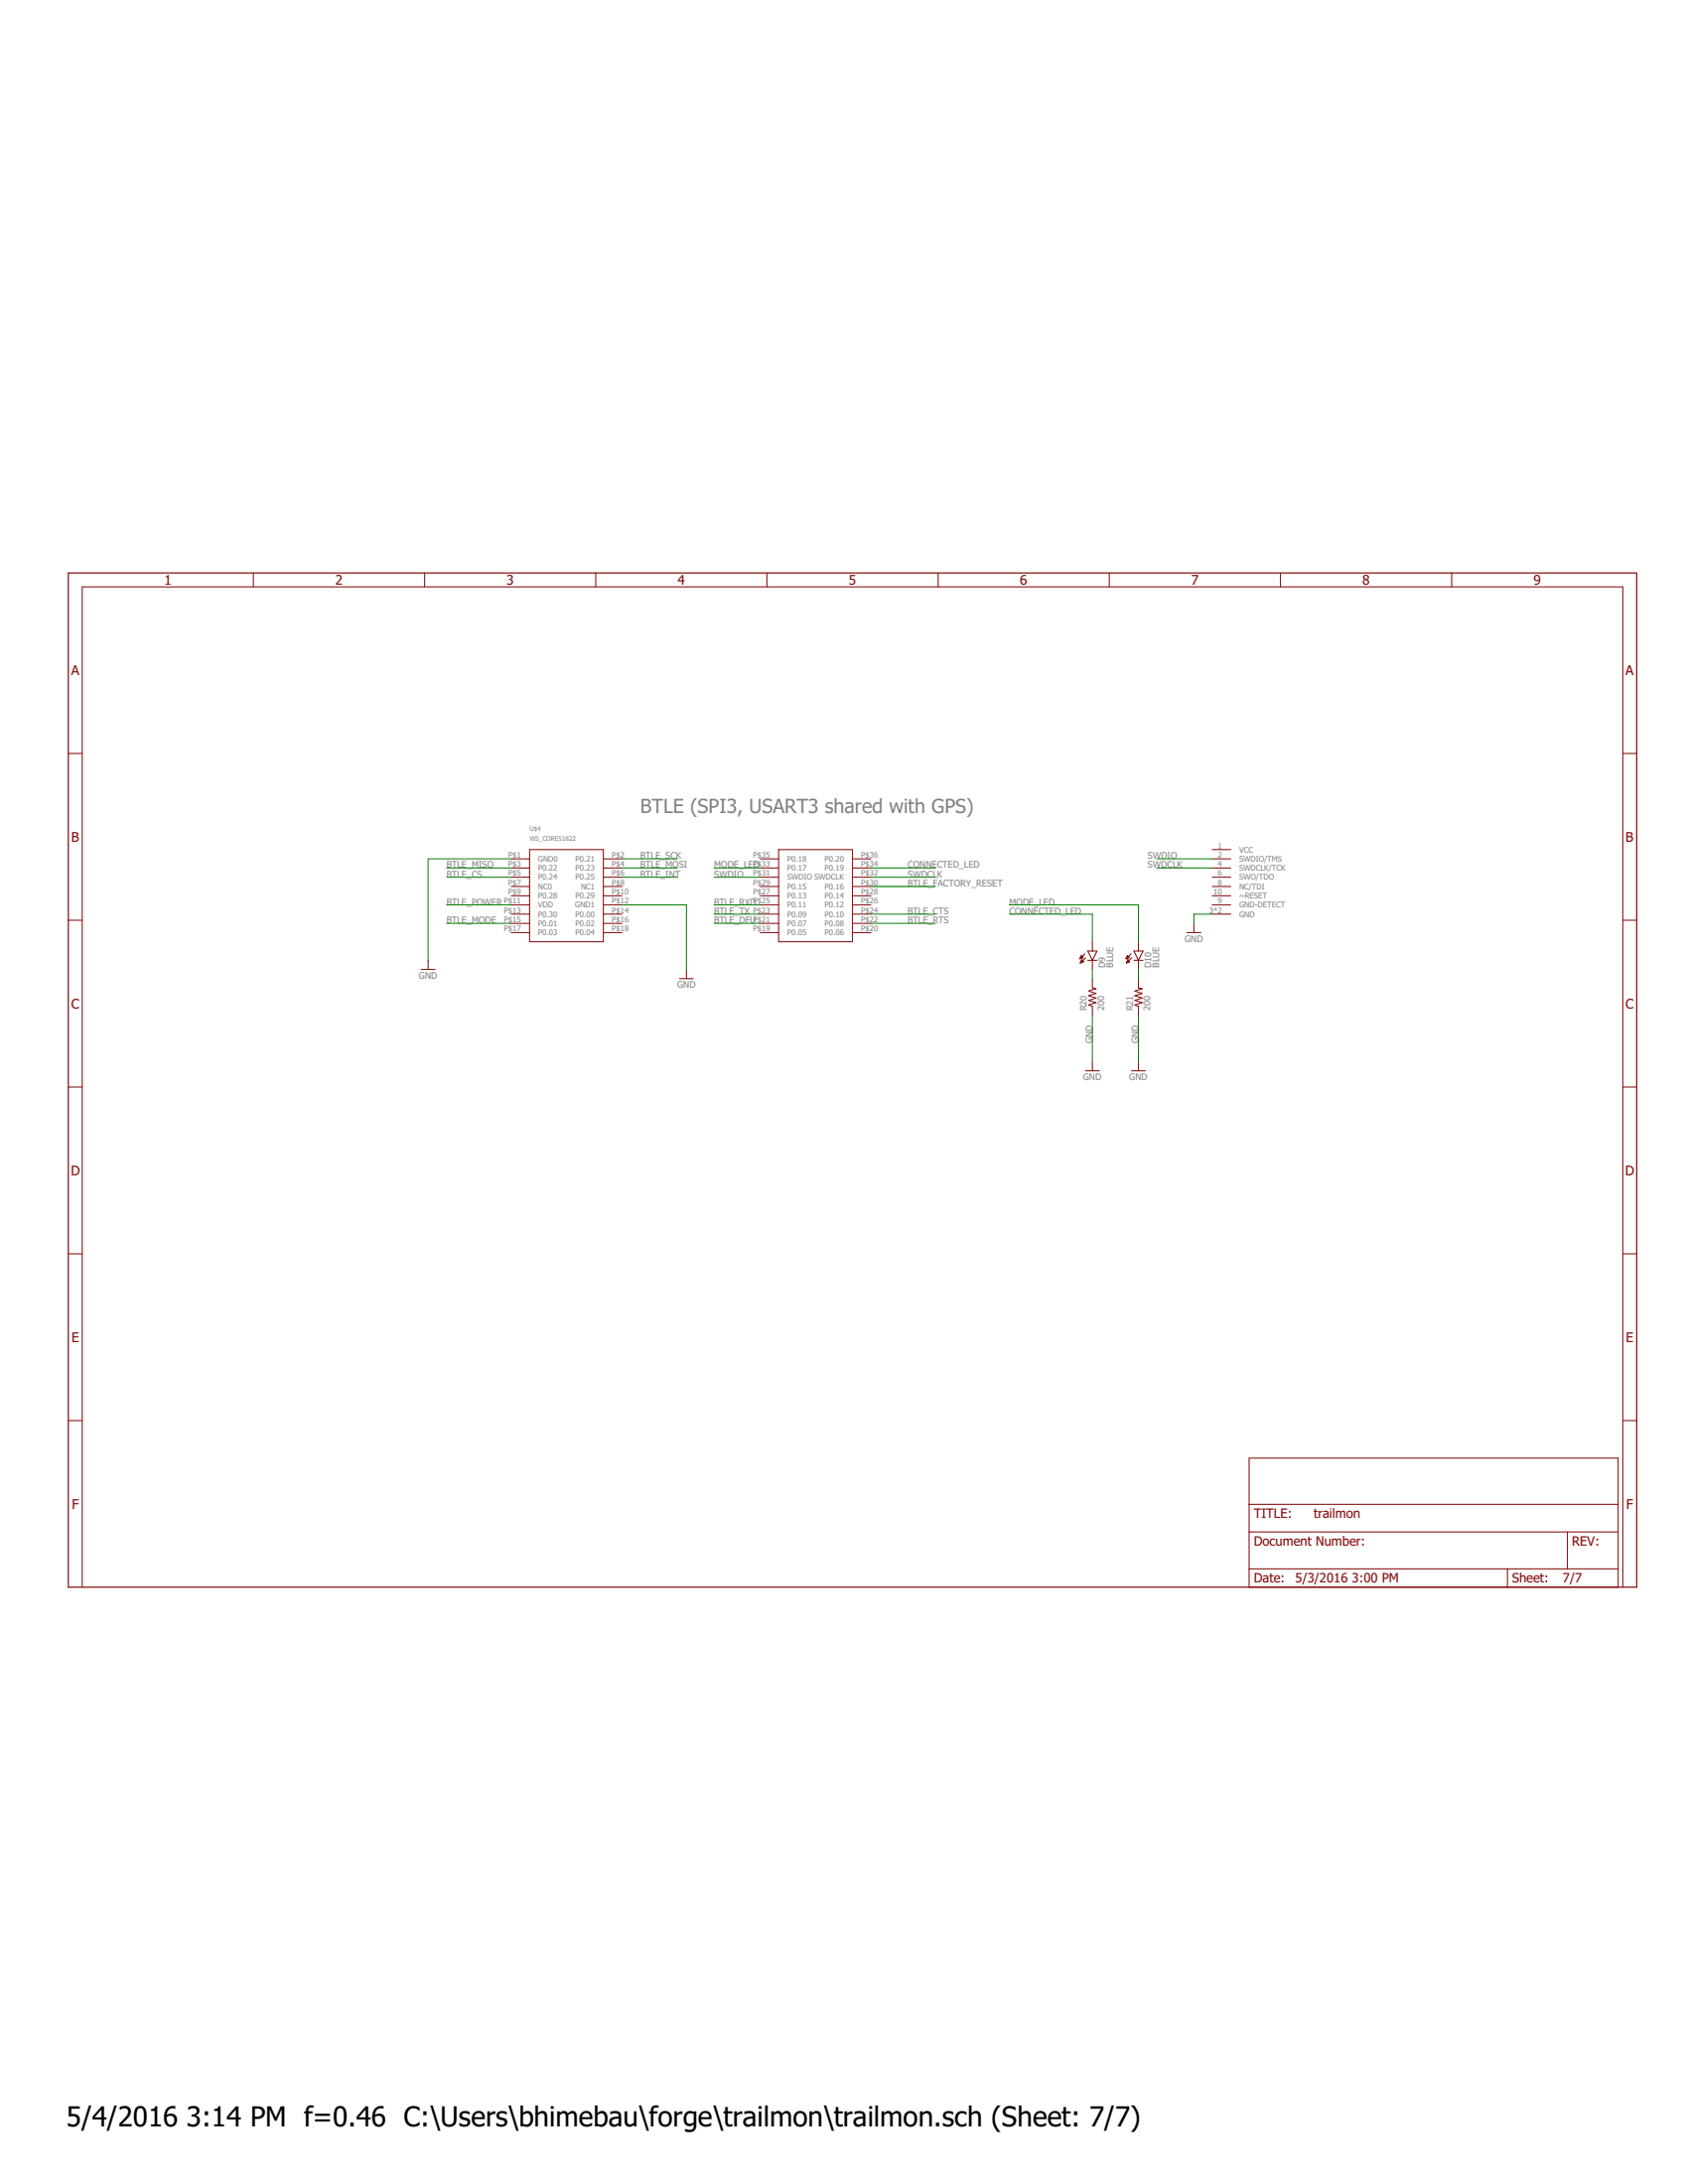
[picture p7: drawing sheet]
<svg xmlns="http://www.w3.org/2000/svg" width="216mm" height="279mm" viewBox="0 0 216 279" stroke-linecap="round" stroke-linejoin="round" font-family="sans-serif">
<path d="M8.7 73.3h200.6v129.8h-200.6z" fill="none" stroke="#800000" stroke-width=".15"/>
<g fill="none" stroke="#800000" stroke-width=".13">
<path d="M32.4 73.3v1.8M54.3 73.3v1.8M76.2 73.3v1.8M98.1 73.3v1.8M120 73.3v1.8M141.9 73.3v1.8M163.8 73.3v1.8M185.7 73.3v1.8M8.7 96.4h1.8M207.6 96.4h1.7M8.7 117.7h1.8M65.4 109.9h2.3"/>
<path d="M65.4 111h2.3M65.4 112.2h2.3M65.4 113.4h2.3M65.4 114.6h2.3M65.4 115.8h2.3M65.4 116.9h2.3M65.4 118.1h2.3M65.4 119.3h2.3M67.7 108.7h9.5v11.8h-9.5zM77.2 109.9h2.3M77.2 111h2.3M77.2 112.2h2.3"/>
<path d="M77.2 113.4h2.3M77.2 114.6h2.3M77.2 115.8h2.3M77.2 116.9h2.3M77.2 118.1h2.3M77.2 119.3h2.3M97.2 109.9h2.4M97.2 111h2.4M97.2 112.2h2.4M97.2 113.4h2.4M97.2 114.6h2.4M97.2 115.8h2.4"/>
<path d="M97.2 116.9h2.4M97.2 118.1h2.4M97.2 119.3h2.4M99.6 108.7h9.4v11.8h-9.4zM109 109.9h2.4M109 111h2.4M109 112.2h2.4M109 113.4h2.4M109 114.6h2.4M109 115.8h2.4M109 116.9h2.4M109 118.1h2.4"/>
<path d="M109 119.3h2.4M151.8 119.3h1.8M152.7 118.1v1.2M155 109.9h2.4M155 111h2.4M155 112.2h2.4M155 113.4h2.4M155 114.6h2.4M155 115.8h2.4M155 116.9h2.4M155 108.7h2.4M207.6 117.7h1.7"/>
<path d="M8.7 139.1h1.8M53.9 124h1.7M54.8 122.9v1.1M86.9 125.2h1.8M87.8 124v1.2M138.1 122.6h.1M138.2 122.5h.3M138.2 123.2h.1M138.2 123.1h.1M138.2 122.4h.3M138.2 122.4h.2M138.3 122.3h.1"/>
<path d="M138.3 123h.3M138.3 123h.2M138.3 122.9h.2M138.3 122.9h.1M138.3 122.8h.1M138.4 122.6h-.2M138.4 122.8l.2 .2-.4 .2zM138.5 123.1h-.3M138.5 122.5l-.2-.2-.2 .4M138.5 122.5l-.4 .2M138.8 122l-.7 .7M138.8 122.6l-.6 .6"/>
<path d="M138.8 137h1.8M139.1 121.7h1.2l-.6 1.2zM139.1 122.9h1.2M139.7 120.5v1.2M139.7 122.9v1.1M139.7 125.2v1.2l.5 .1-1 .3 1 .3-1 .3 1 .3-1 .3 1 .3-1 .3 .5 .1v1.2M139.7 135.8v1.2M144 122.6h.1M144.1 122.5h.3M144.1 123.2h.1M144.1 123.1h.1M144.1 122.4h.3"/>
<path d="M144.1 122.4h.2M144.1 123h.4M144.2 122.3h.1M144.2 123h.3M144.2 123h.2M144.2 122.9h.2M144.2 122.9h.1M144.3 122.6h-.3M144.3 122.8h.1M144.3 122.8l.2 .2-.4 .2zM144.4 123.1h-.3M144.4 122.5l-.2-.2-.2 .4"/>
<path d="M144.4 122.5l-.4 .2M144.7 122l-.7 .7M144.7 137h1.8M144.7 122.6l-.6 .6M145 122.9h1.2M145 121.7h1.2l-.6 1.2zM145.6 120.5v1.2M145.6 122.9v1.1M145.6 125.2v1.2l.5 .1-1 .3 1 .3-1 .3 1 .3-1 .3 1 .3-1 .3 .5 .1v1.2M145.6 135.8v1.2M207.6 139.1h1.7M8.7 160.4h1.8"/>
<path d="M207.6 160.4h1.7M8.7 181.7h1.8M159.8 186.5h47.2v16.6h-47.2zM159.8 196h47.2M159.8 192.4h47.2M200.5 196v4.7M207.6 181.7h1.7M10.5 203.1v-128h197.1v128M159.8 200.7h47.2M192.8 200.7v2.4"/>
</g>
<g fill="none" stroke="#008000" stroke-width=".13">
<path d="M57.1 115.8h8.3M57.1 111h8.3M57.1 112.2h8.3M57.1 118.1h8.3M65.4 109.9h-10.6v13M79.5 109.9h7.1M79.5 115.8h8.3v8.2M79.5 111h7.1M79.5 112.2h7.1M91.3 115.8h5.9M91.3 116.9h5.9M91.3 111h5.9"/>
<path d="M91.3 112.2h5.9M91.3 118.1h5.9M111.4 116.9h8.3M111.4 111h8.3M111.4 112.2h8.3M111.4 118.1h8.3M111.4 113.4h8.3M129.1 115.8h16.5v4.7M129.1 116.9h10.6v3.6M148 109.9h7M148 111h7M155 116.9h-2.3v1.2"/>
<path d="M139.7 124v1.2M139.7 129.9v5.9M145.6 124v1.2M145.6 129.9v5.9"/>
</g>
<g font-size="3.5">
<text x="8.5" y="272">5/4/2016</text>
<text x="23.9" y="272">3:14 PM f=0.46 C:\Users\bhimebau\forge\trailmon\trailmon.sch (Sheet: 7/7)</text>
</g>
<text font-size="2.5" fill="#808080" x="81.9" y="104">BTLE (SPI3, USART3 shared with GPS)</text>
<g font-size="1.7" fill="#800000">
<text x="21" y="74.8">1</text>
<text x="42.9" y="74.8">2</text>
<text x="64.8" y="74.8">3</text>
<text x="86.7" y="74.8">4</text>
<text x="108.6" y="74.8">5</text>
<text x="130.5" y="74.8">6</text>
<text x="152.4" y="74.8">7</text>
<text x="174.3" y="74.8">8</text>
<text x="196.1" y="74.8">9</text>
<text x="9.1" y="86.3">A</text>
<text x="207.9" y="86.3">A</text>
<text x="9.1" y="107.7">B</text>
<text x="207.9" y="107.7">B</text>
<text x="9.1" y="129">C</text>
<text x="207.9" y="129">C</text>
<text x="9.1" y="150.3">D</text>
<text x="207.9" y="150.3">D</text>
<text x="9.2" y="171.7">E</text>
<text x="208" y="171.7">E</text>
<text x="9.2" y="193">F</text>
<text x="160.4" y="194.2">TITLE:</text>
<text x="160.4" y="197.8">Document Number:</text>
<text x="168" y="194.2">trailmon</text>
<text x="201.1" y="197.8">REV:</text>
<text x="208" y="193">F</text>
<text x="160.4" y="202.5">Date:</text>
<text x="165.7" y="202.5">5/3/2016</text>
<text x="172.9" y="202.5">3:00 PM</text>
<text x="193.4" y="202.5">Sheet:</text>
<text x="199.9" y="202.5">7/7</text>
</g>
<g font-size="1.2" fill="#808080">
<text x="57.1" y="111">BTLE_MISO</text>
<text x="57.1" y="112.2">BTLE_CS</text>
<text x="81.9" y="109.9">BTLE_SCK</text>
<text x="81.9" y="111">BTLE_MOSI</text>
<text x="81.9" y="112.2">BTLE_INT</text>
<text x="91.3" y="112.2">SWDIO</text>
<text x="91.3" y="111">MODE_LED</text>
<text x="116.1" y="113.4">BTLE_FACTORY_RESET</text>
<text x="116.1" y="112.2">SWDCLK</text>
<text x="116.1" y="111">CONNECTED_LED</text>
<text x="146.8" y="109.9">SWDIO</text>
<text x="146.8" y="111">SWDCLK</text>
<text x="57.1" y="115.8">BTLE_POWER</text>
<text x="57.1" y="118.1">BTLE_MODE</text>
<text x="91.3" y="118.1">BTLE_DFU</text>
<text x="91.3" y="115.8">BTLE_RXD</text>
<text x="91.3" y="116.9">BTLE_TX</text>
<text x="116.1" y="118.1">BTLE_RTS</text>
<text x="116.1" y="116.9">BTLE_CTS</text>
<text x="129.1" y="116.9">CONNECTED_LED</text>
<text x="129.1" y="115.8">MODE_LED</text>
<text x="53.6" y="125.2">GND</text>
<text x="141.4" y="123.8" transform="rotate(-90 141.4 123.8)">D9</text>
<text x="142.4" y="123.8" transform="rotate(-90 142.4 123.8)">BLUE</text>
<text x="147.3" y="123.8" transform="rotate(-90 147.3 123.8)">D10</text>
<text x="148.3" y="123.8" transform="rotate(-90 148.3 123.8)">BLUE</text>
<text x="151.5" y="120.5">GND</text>
<text x="86.6" y="126.4">GND</text>
<text x="139" y="129.3" transform="rotate(-90 139 129.3)">R20</text>
<text x="141.2" y="129.3" transform="rotate(-90 141.2 129.3)">200</text>
<text x="144.9" y="129.3" transform="rotate(-90 144.9 129.3)">R21</text>
<text x="147.1" y="129.3" transform="rotate(-90 147.1 129.3)">200</text>
<text x="139.7" y="133.5" transform="rotate(-90 139.7 133.5)">GND</text>
<text x="145.6" y="133.5" transform="rotate(-90 145.6 133.5)">GND</text>
<text x="138.5" y="138.2">GND</text>
<text x="144.4" y="138.2">GND</text>
</g>
<g font-size="1" fill="#808080">
<text x="65" y="109.7">P$1</text>
<text x="65" y="110.9">P$3</text>
<text x="65" y="112.1">P$5</text>
<text x="65" y="113.2">P$7</text>
<text x="68.8" y="110.2">GND0</text>
<text x="68.8" y="111.4">P0.22</text>
<text x="68.8" y="112.6">P0.24</text>
<text x="68.8" y="113.8">NC0</text>
<text x="73.6" y="110.2">P0.21</text>
<text x="73.6" y="111.4">P0.23</text>
<text x="73.6" y="112.6">P0.25</text>
<text x="74.3" y="113.8">NC1</text>
<text x="78.3" y="109.7">P$2</text>
<text x="78.3" y="110.9">P$4</text>
<text x="78.3" y="112.1">P$6</text>
<text x="78.3" y="113.2">P$8</text>
<text x="96.3" y="109.7">P$35</text>
<text x="96.3" y="110.9">P$33</text>
<text x="96.3" y="112.1">P$31</text>
<text x="96.3" y="113.2">P$29</text>
<text x="100.7" y="110.2">P0.18</text>
<text x="100.7" y="111.4">P0.17</text>
<text x="100.7" y="112.6">SWDIO SWDCLK</text>
<text x="100.7" y="113.8">P0.15</text>
<text x="105.5" y="113.8">P0.16</text>
<text x="105.5" y="111.4">P0.19</text>
<text x="105.5" y="110.2">P0.20</text>
<text x="110.1" y="113.2">P$30</text>
<text x="110.1" y="112.1">P$32</text>
<text x="110.1" y="110.9">P$34</text>
<text x="110.1" y="109.7">P$36</text>
<text x="155.8" y="108.5">1</text>
<text x="155.8" y="109.7">2</text>
<text x="155.8" y="110.9">4</text>
<text x="155.8" y="112.1">6</text>
<text x="155.8" y="113.2">8</text>
<text x="158.5" y="109">VCC</text>
<text x="158.5" y="110.2">SWDIO/TMS</text>
<text x="158.5" y="111.4">SWDCLK/TCK</text>
<text x="158.5" y="112.6">SWO/TDO</text>
<text x="158.5" y="113.8">NC/TDI</text>
<text x="64.5" y="115.6">P$11</text>
<text x="64.5" y="116.8">P$13</text>
<text x="64.5" y="118">P$15</text>
<text x="64.5" y="119.1">P$17</text>
<text x="65" y="114.4">P$9</text>
<text x="68.8" y="114.9">P0.28</text>
<text x="68.8" y="116.1">VDD</text>
<text x="68.8" y="117.3">P0.30</text>
<text x="68.8" y="118.5">P0.01</text>
<text x="68.8" y="119.7">P0.03</text>
<text x="73.6" y="116.1">GND1</text>
<text x="73.6" y="114.9">P0.29</text>
<text x="73.6" y="117.3">P0.00</text>
<text x="73.6" y="118.5">P0.02</text>
<text x="73.6" y="119.7">P0.04</text>
<text x="78.3" y="114.4">P$10</text>
<text x="78.3" y="115.6">P$12</text>
<text x="78.3" y="116.8">P$14</text>
<text x="78.3" y="118">P$16</text>
<text x="78.3" y="119.1">P$18</text>
<text x="96.3" y="114.4">P$27</text>
<text x="96.3" y="115.6">P$25</text>
<text x="96.3" y="116.8">P$23</text>
<text x="96.3" y="118">P$21</text>
<text x="96.3" y="119.1">P$19</text>
<text x="100.7" y="114.9">P0.13</text>
<text x="100.7" y="116.1">P0.11</text>
<text x="100.7" y="117.3">P0.09</text>
<text x="100.7" y="118.5">P0.07</text>
<text x="100.7" y="119.7">P0.05</text>
<text x="105.5" y="119.7">P0.06</text>
<text x="105.5" y="118.5">P0.08</text>
<text x="105.5" y="117.3">P0.10</text>
<text x="105.5" y="116.1">P0.12</text>
<text x="105.5" y="114.9">P0.14</text>
<text x="110.1" y="119.1">P$20</text>
<text x="110.1" y="118">P$22</text>
<text x="110.1" y="116.8">P$24</text>
<text x="110.1" y="115.6">P$26</text>
<text x="110.1" y="114.4">P$28</text>
<text x="154.7" y="116.8">3*2</text>
<text x="155.2" y="114.4">10</text>
<text x="155.8" y="115.6">9</text>
<text x="158.5" y="114.9">~RESET</text>
<text x="158.5" y="116.1">GND-DETECT</text>
<text x="158.5" y="117.3">GND</text>
</g>
<g font-size=".8" fill="#808080">
<text x="67.7" y="107.5">WS_CORE51822</text>
<text x="67.7" y="106.3">U$4</text>
</g>
</svg>
